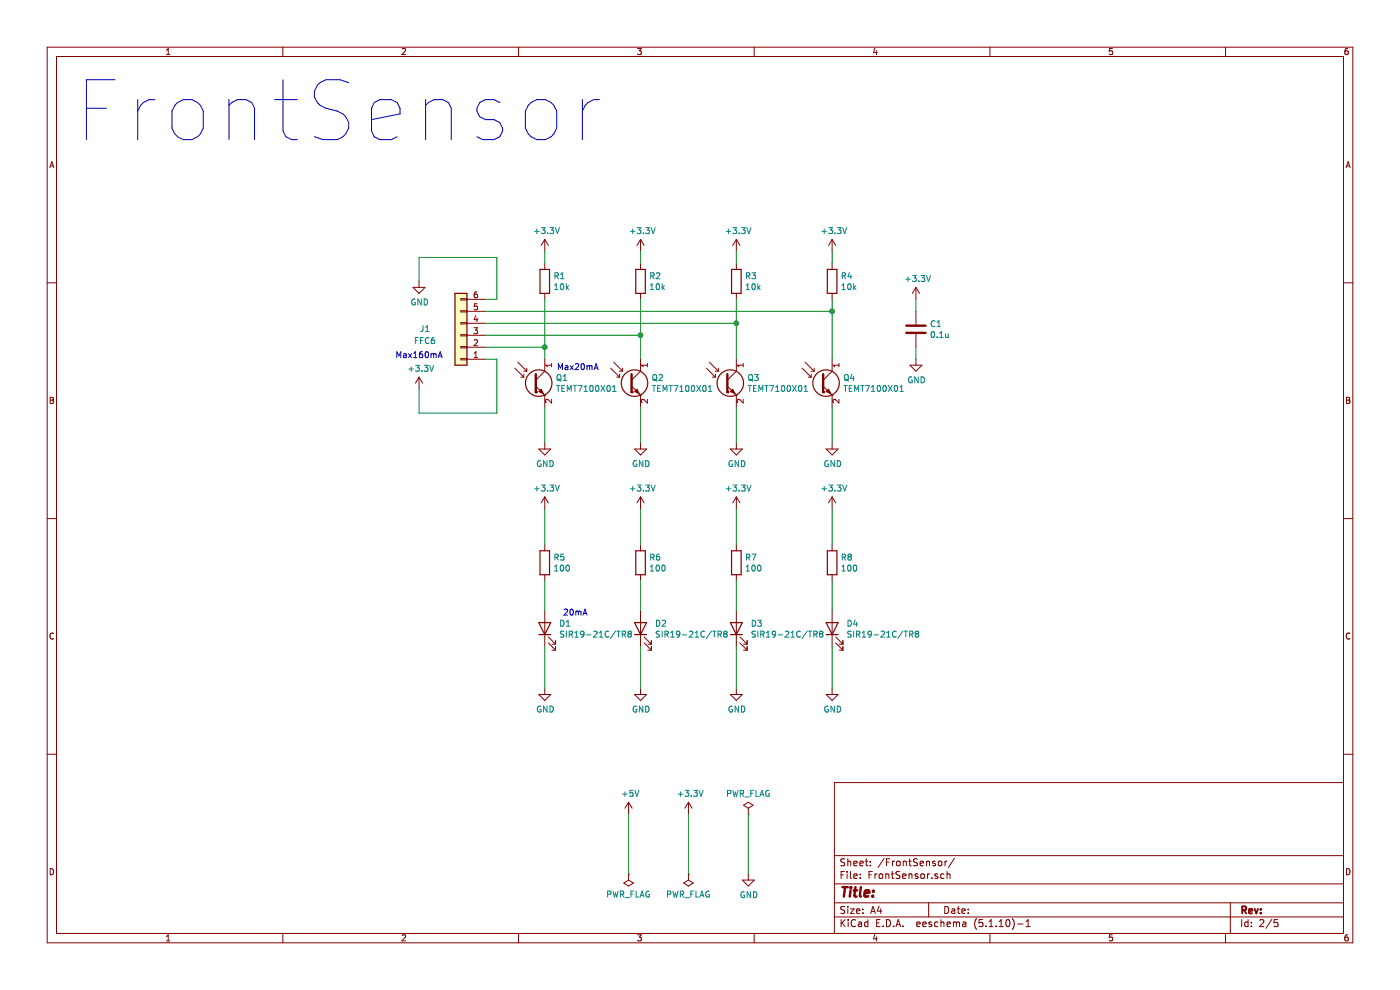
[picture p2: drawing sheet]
EESchema Schematic File Version 4
EELAYER 30 0
EELAYER END
$Descr A4 11693 8268
encoding utf-8
Sheet 2 5
Title ""
Date ""
Rev ""
Comp ""
Comment1 ""
Comment2 ""
Comment3 ""
Comment4 ""
$EndDescr
$Comp
L Device:Q_Photo_NPN Q?
U 1 1
P 4450 3200
AR Path="/61E3FF76/61F6566C" Ref="Q?"  Part="1" 
AR Path="/61F6566C" Ref="Q1"  Part="1" 
AR Path="/61F60403/61F6566C" Ref="Q?"  Part="1" 
AR Path="/61F6054D/61F6566C" Ref="Q1"  Part="1" 
F 0 "Q1" H 4640 3246 50  0000 L CNN
F 1 "TEMT7100X01" H 4640 3155 50  0000 L CNN
F 2 "TEMT7100X01:TEMT7100X01" H 4650 3300 50  0001 C CNN
F 3 "~" H 4450 3200 50  0001 C CNN
	1    4450 3200
	1    0    0    -1  
$EndComp
$Comp
L Device:LED D?
U 1 1
P 4550 5250
AR Path="/61E3FF76/61F65672" Ref="D?"  Part="1" 
AR Path="/61F65672" Ref="D1"  Part="1" 
AR Path="/61F60403/61F65672" Ref="D?"  Part="1" 
AR Path="/61F6054D/61F65672" Ref="D1"  Part="1" 
F 0 "D1" V 4589 5132 50  0000 R CNN
F 1 "SIR19-21C/TR8" V 4498 5132 50  0000 R CNN
F 2 "Diode_SMD:D_0603_1608Metric" H 4550 5250 50  0001 C CNN
F 3 "~" H 4550 5250 50  0001 C CNN
	1    4550 5250
	0    -1   -1   0   
$EndComp
$Comp
L power:GND #PWR?
U 1 1
P 4550 3700
AR Path="/61E3FF76/61F65678" Ref="#PWR?"  Part="1" 
AR Path="/61F65678" Ref="#PWR09"  Part="1" 
AR Path="/61F60403/61F65678" Ref="#PWR?"  Part="1" 
AR Path="/61F6054D/61F65678" Ref="#PWR09"  Part="1" 
F 0 "#PWR09" H 4550 3450 50  0001 C CNN
F 1 "GND" H 4555 3527 50  0000 C CNN
F 2 "" H 4550 3700 50  0001 C CNN
F 3 "" H 4550 3700 50  0001 C CNN
	1    4550 3700
	1    0    0    -1  
$EndComp
$Comp
L Device:R R?
U 1 1
P 4550 4700
AR Path="/61E3FF76/61F6567E" Ref="R?"  Part="1" 
AR Path="/61F6567E" Ref="R5"  Part="1" 
AR Path="/61F60403/61F6567E" Ref="R?"  Part="1" 
AR Path="/61F6054D/61F6567E" Ref="R5"  Part="1" 
F 0 "R5" H 4620 4746 50  0000 L CNN
F 1 "100" H 4620 4655 50  0000 L CNN
F 2 "Resistor_SMD:R_0603_1608Metric" V 4480 4700 50  0001 C CNN
F 3 "~" H 4550 4700 50  0001 C CNN
	1    4550 4700
	1    0    0    -1  
$EndComp
$Comp
L power:GND #PWR?
U 1 1
P 4550 5750
AR Path="/61E3FF76/61F65684" Ref="#PWR?"  Part="1" 
AR Path="/61F65684" Ref="#PWR017"  Part="1" 
AR Path="/61F60403/61F65684" Ref="#PWR?"  Part="1" 
AR Path="/61F6054D/61F65684" Ref="#PWR017"  Part="1" 
F 0 "#PWR017" H 4550 5500 50  0001 C CNN
F 1 "GND" H 4555 5577 50  0000 C CNN
F 2 "" H 4550 5750 50  0001 C CNN
F 3 "" H 4550 5750 50  0001 C CNN
	1    4550 5750
	1    0    0    -1  
$EndComp
Wire Wire Line
	4550 3700 4550 3400
Wire Wire Line
	4550 5750 4550 5400
$Comp
L power:+3.3V #PWR013
U 1 1
P 4550 4250
AR Path="/61F6568C" Ref="#PWR013"  Part="1" 
AR Path="/61E3FF76/61F6568C" Ref="#PWR?"  Part="1" 
AR Path="/61F60403/61F6568C" Ref="#PWR?"  Part="1" 
AR Path="/61F6054D/61F6568C" Ref="#PWR013"  Part="1" 
F 0 "#PWR013" H 4550 4100 50  0001 C CNN
F 1 "+3.3V" H 4565 4423 50  0000 C CNN
F 2 "" H 4550 4250 50  0001 C CNN
F 3 "" H 4550 4250 50  0001 C CNN
	1    4550 4250
	1    0    0    -1  
$EndComp
Wire Wire Line
	4550 4850 4550 5100
Wire Wire Line
	4550 4550 4550 4250
$Comp
L Device:Q_Photo_NPN Q?
U 1 1
P 5250 3200
AR Path="/61E3FF76/61F65694" Ref="Q?"  Part="1" 
AR Path="/61F65694" Ref="Q2"  Part="1" 
AR Path="/61F60403/61F65694" Ref="Q?"  Part="1" 
AR Path="/61F6054D/61F65694" Ref="Q2"  Part="1" 
F 0 "Q2" H 5440 3246 50  0000 L CNN
F 1 "TEMT7100X01" H 5440 3155 50  0000 L CNN
F 2 "TEMT7100X01:TEMT7100X01" H 5450 3300 50  0001 C CNN
F 3 "~" H 5250 3200 50  0001 C CNN
	1    5250 3200
	1    0    0    -1  
$EndComp
$Comp
L Device:LED D?
U 1 1
P 5350 5250
AR Path="/61E3FF76/61F6569A" Ref="D?"  Part="1" 
AR Path="/61F6569A" Ref="D2"  Part="1" 
AR Path="/61F60403/61F6569A" Ref="D?"  Part="1" 
AR Path="/61F6054D/61F6569A" Ref="D2"  Part="1" 
F 0 "D2" V 5389 5132 50  0000 R CNN
F 1 "SIR19-21C/TR8" V 5298 5132 50  0000 R CNN
F 2 "Diode_SMD:D_0603_1608Metric" H 5350 5250 50  0001 C CNN
F 3 "~" H 5350 5250 50  0001 C CNN
	1    5350 5250
	0    -1   -1   0   
$EndComp
$Comp
L power:GND #PWR?
U 1 1
P 5350 3700
AR Path="/61E3FF76/61F656A0" Ref="#PWR?"  Part="1" 
AR Path="/61F656A0" Ref="#PWR010"  Part="1" 
AR Path="/61F60403/61F656A0" Ref="#PWR?"  Part="1" 
AR Path="/61F6054D/61F656A0" Ref="#PWR010"  Part="1" 
F 0 "#PWR010" H 5350 3450 50  0001 C CNN
F 1 "GND" H 5355 3527 50  0000 C CNN
F 2 "" H 5350 3700 50  0001 C CNN
F 3 "" H 5350 3700 50  0001 C CNN
	1    5350 3700
	1    0    0    -1  
$EndComp
$Comp
L Device:R R?
U 1 1
P 5350 4700
AR Path="/61E3FF76/61F656A6" Ref="R?"  Part="1" 
AR Path="/61F656A6" Ref="R6"  Part="1" 
AR Path="/61F60403/61F656A6" Ref="R?"  Part="1" 
AR Path="/61F6054D/61F656A6" Ref="R6"  Part="1" 
F 0 "R6" H 5420 4746 50  0000 L CNN
F 1 "100" H 5420 4655 50  0000 L CNN
F 2 "Resistor_SMD:R_0603_1608Metric" V 5280 4700 50  0001 C CNN
F 3 "~" H 5350 4700 50  0001 C CNN
	1    5350 4700
	1    0    0    -1  
$EndComp
$Comp
L power:GND #PWR?
U 1 1
P 5350 5750
AR Path="/61E3FF76/61F656AC" Ref="#PWR?"  Part="1" 
AR Path="/61F656AC" Ref="#PWR018"  Part="1" 
AR Path="/61F60403/61F656AC" Ref="#PWR?"  Part="1" 
AR Path="/61F6054D/61F656AC" Ref="#PWR018"  Part="1" 
F 0 "#PWR018" H 5350 5500 50  0001 C CNN
F 1 "GND" H 5355 5577 50  0000 C CNN
F 2 "" H 5350 5750 50  0001 C CNN
F 3 "" H 5350 5750 50  0001 C CNN
	1    5350 5750
	1    0    0    -1  
$EndComp
Wire Wire Line
	5350 3700 5350 3400
Wire Wire Line
	5350 5750 5350 5400
$Comp
L power:+3.3V #PWR014
U 1 1
P 5350 4250
AR Path="/61F656B4" Ref="#PWR014"  Part="1" 
AR Path="/61E3FF76/61F656B4" Ref="#PWR?"  Part="1" 
AR Path="/61F60403/61F656B4" Ref="#PWR?"  Part="1" 
AR Path="/61F6054D/61F656B4" Ref="#PWR014"  Part="1" 
F 0 "#PWR014" H 5350 4100 50  0001 C CNN
F 1 "+3.3V" H 5365 4423 50  0000 C CNN
F 2 "" H 5350 4250 50  0001 C CNN
F 3 "" H 5350 4250 50  0001 C CNN
	1    5350 4250
	1    0    0    -1  
$EndComp
Wire Wire Line
	5350 4850 5350 5100
Wire Wire Line
	5350 4550 5350 4250
$Comp
L Device:Q_Photo_NPN Q?
U 1 1
P 6050 3200
AR Path="/61E3FF76/61F656BC" Ref="Q?"  Part="1" 
AR Path="/61F656BC" Ref="Q3"  Part="1" 
AR Path="/61F60403/61F656BC" Ref="Q?"  Part="1" 
AR Path="/61F6054D/61F656BC" Ref="Q3"  Part="1" 
F 0 "Q3" H 6240 3246 50  0000 L CNN
F 1 "TEMT7100X01" H 6240 3155 50  0000 L CNN
F 2 "TEMT7100X01:TEMT7100X01" H 6250 3300 50  0001 C CNN
F 3 "~" H 6050 3200 50  0001 C CNN
	1    6050 3200
	1    0    0    -1  
$EndComp
$Comp
L Device:LED D?
U 1 1
P 6150 5250
AR Path="/61E3FF76/61F656C2" Ref="D?"  Part="1" 
AR Path="/61F656C2" Ref="D3"  Part="1" 
AR Path="/61F60403/61F656C2" Ref="D?"  Part="1" 
AR Path="/61F6054D/61F656C2" Ref="D3"  Part="1" 
F 0 "D3" V 6189 5132 50  0000 R CNN
F 1 "SIR19-21C/TR8" V 6098 5132 50  0000 R CNN
F 2 "Diode_SMD:D_0603_1608Metric" H 6150 5250 50  0001 C CNN
F 3 "~" H 6150 5250 50  0001 C CNN
	1    6150 5250
	0    -1   -1   0   
$EndComp
$Comp
L power:GND #PWR?
U 1 1
P 6150 3700
AR Path="/61E3FF76/61F656C8" Ref="#PWR?"  Part="1" 
AR Path="/61F656C8" Ref="#PWR011"  Part="1" 
AR Path="/61F60403/61F656C8" Ref="#PWR?"  Part="1" 
AR Path="/61F6054D/61F656C8" Ref="#PWR011"  Part="1" 
F 0 "#PWR011" H 6150 3450 50  0001 C CNN
F 1 "GND" H 6155 3527 50  0000 C CNN
F 2 "" H 6150 3700 50  0001 C CNN
F 3 "" H 6150 3700 50  0001 C CNN
	1    6150 3700
	1    0    0    -1  
$EndComp
$Comp
L Device:R R?
U 1 1
P 6150 4700
AR Path="/61E3FF76/61F656CE" Ref="R?"  Part="1" 
AR Path="/61F656CE" Ref="R7"  Part="1" 
AR Path="/61F60403/61F656CE" Ref="R?"  Part="1" 
AR Path="/61F6054D/61F656CE" Ref="R7"  Part="1" 
F 0 "R7" H 6220 4746 50  0000 L CNN
F 1 "100" H 6220 4655 50  0000 L CNN
F 2 "Resistor_SMD:R_0603_1608Metric" V 6080 4700 50  0001 C CNN
F 3 "~" H 6150 4700 50  0001 C CNN
	1    6150 4700
	1    0    0    -1  
$EndComp
$Comp
L power:GND #PWR?
U 1 1
P 6150 5750
AR Path="/61E3FF76/61F656D4" Ref="#PWR?"  Part="1" 
AR Path="/61F656D4" Ref="#PWR019"  Part="1" 
AR Path="/61F60403/61F656D4" Ref="#PWR?"  Part="1" 
AR Path="/61F6054D/61F656D4" Ref="#PWR019"  Part="1" 
F 0 "#PWR019" H 6150 5500 50  0001 C CNN
F 1 "GND" H 6155 5577 50  0000 C CNN
F 2 "" H 6150 5750 50  0001 C CNN
F 3 "" H 6150 5750 50  0001 C CNN
	1    6150 5750
	1    0    0    -1  
$EndComp
Wire Wire Line
	6150 3700 6150 3400
Wire Wire Line
	6150 5750 6150 5400
$Comp
L power:+3.3V #PWR015
U 1 1
P 6150 4250
AR Path="/61F656DC" Ref="#PWR015"  Part="1" 
AR Path="/61E3FF76/61F656DC" Ref="#PWR?"  Part="1" 
AR Path="/61F60403/61F656DC" Ref="#PWR?"  Part="1" 
AR Path="/61F6054D/61F656DC" Ref="#PWR015"  Part="1" 
F 0 "#PWR015" H 6150 4100 50  0001 C CNN
F 1 "+3.3V" H 6165 4423 50  0000 C CNN
F 2 "" H 6150 4250 50  0001 C CNN
F 3 "" H 6150 4250 50  0001 C CNN
	1    6150 4250
	1    0    0    -1  
$EndComp
Wire Wire Line
	6150 4850 6150 5100
Wire Wire Line
	6150 4550 6150 4250
$Comp
L Device:Q_Photo_NPN Q?
U 1 1
P 6850 3200
AR Path="/61E3FF76/61F656E4" Ref="Q?"  Part="1" 
AR Path="/61F656E4" Ref="Q4"  Part="1" 
AR Path="/61F60403/61F656E4" Ref="Q?"  Part="1" 
AR Path="/61F6054D/61F656E4" Ref="Q4"  Part="1" 
F 0 "Q4" H 7040 3246 50  0000 L CNN
F 1 "TEMT7100X01" H 7040 3155 50  0000 L CNN
F 2 "TEMT7100X01:TEMT7100X01" H 7050 3300 50  0001 C CNN
F 3 "~" H 6850 3200 50  0001 C CNN
	1    6850 3200
	1    0    0    -1  
$EndComp
$Comp
L Device:LED D?
U 1 1
P 6950 5250
AR Path="/61E3FF76/61F656EA" Ref="D?"  Part="1" 
AR Path="/61F656EA" Ref="D4"  Part="1" 
AR Path="/61F60403/61F656EA" Ref="D?"  Part="1" 
AR Path="/61F6054D/61F656EA" Ref="D4"  Part="1" 
F 0 "D4" V 6989 5132 50  0000 R CNN
F 1 "SIR19-21C/TR8" V 6898 5132 50  0000 R CNN
F 2 "Diode_SMD:D_0603_1608Metric" H 6950 5250 50  0001 C CNN
F 3 "~" H 6950 5250 50  0001 C CNN
	1    6950 5250
	0    -1   -1   0   
$EndComp
$Comp
L power:GND #PWR?
U 1 1
P 6950 3700
AR Path="/61E3FF76/61F656F0" Ref="#PWR?"  Part="1" 
AR Path="/61F656F0" Ref="#PWR012"  Part="1" 
AR Path="/61F60403/61F656F0" Ref="#PWR?"  Part="1" 
AR Path="/61F6054D/61F656F0" Ref="#PWR012"  Part="1" 
F 0 "#PWR012" H 6950 3450 50  0001 C CNN
F 1 "GND" H 6955 3527 50  0000 C CNN
F 2 "" H 6950 3700 50  0001 C CNN
F 3 "" H 6950 3700 50  0001 C CNN
	1    6950 3700
	1    0    0    -1  
$EndComp
$Comp
L Device:R R?
U 1 1
P 6950 4700
AR Path="/61E3FF76/61F656F6" Ref="R?"  Part="1" 
AR Path="/61F656F6" Ref="R8"  Part="1" 
AR Path="/61F60403/61F656F6" Ref="R?"  Part="1" 
AR Path="/61F6054D/61F656F6" Ref="R8"  Part="1" 
F 0 "R8" H 7020 4746 50  0000 L CNN
F 1 "100" H 7020 4655 50  0000 L CNN
F 2 "Resistor_SMD:R_0603_1608Metric" V 6880 4700 50  0001 C CNN
F 3 "~" H 6950 4700 50  0001 C CNN
	1    6950 4700
	1    0    0    -1  
$EndComp
$Comp
L power:GND #PWR?
U 1 1
P 6950 5750
AR Path="/61E3FF76/61F656FC" Ref="#PWR?"  Part="1" 
AR Path="/61F656FC" Ref="#PWR020"  Part="1" 
AR Path="/61F60403/61F656FC" Ref="#PWR?"  Part="1" 
AR Path="/61F6054D/61F656FC" Ref="#PWR020"  Part="1" 
F 0 "#PWR020" H 6950 5500 50  0001 C CNN
F 1 "GND" H 6955 5577 50  0000 C CNN
F 2 "" H 6950 5750 50  0001 C CNN
F 3 "" H 6950 5750 50  0001 C CNN
	1    6950 5750
	1    0    0    -1  
$EndComp
Wire Wire Line
	6950 3700 6950 3400
Wire Wire Line
	6950 5750 6950 5400
$Comp
L power:+3.3V #PWR016
U 1 1
P 6950 4250
AR Path="/61F65704" Ref="#PWR016"  Part="1" 
AR Path="/61E3FF76/61F65704" Ref="#PWR?"  Part="1" 
AR Path="/61F60403/61F65704" Ref="#PWR?"  Part="1" 
AR Path="/61F6054D/61F65704" Ref="#PWR016"  Part="1" 
F 0 "#PWR016" H 6950 4100 50  0001 C CNN
F 1 "+3.3V" H 6965 4423 50  0000 C CNN
F 2 "" H 6950 4250 50  0001 C CNN
F 3 "" H 6950 4250 50  0001 C CNN
	1    6950 4250
	1    0    0    -1  
$EndComp
Wire Wire Line
	6950 4850 6950 5100
Wire Wire Line
	6950 4550 6950 4250
$Comp
L Connector_Generic:Conn_01x06 J1
U 1 1
P 3850 2800
F 0 "J1" H 4150 2750 50  0000 C CNN
F 1 "FFC6" H 4150 2850 50  0000 C CNN
F 2 "FFC:Molex_0545480671_01x06_P0.5mm" H 3850 2800 50  0001 C CNN
F 3 "~" H 3850 2800 50  0001 C CNN
	1    3850 2800
	-1   0    0    1   
$EndComp
Wire Wire Line
	4050 2900 4550 2900
Wire Wire Line
	4550 2900 4550 3000
Wire Wire Line
	4050 2800 5350 2800
Wire Wire Line
	5350 2800 5350 3000
Wire Wire Line
	4050 2700 6150 2700
Wire Wire Line
	6150 2700 6150 3000
Wire Wire Line
	6950 2600 6950 3000
$Comp
L power:GND #PWR08
U 1 1
P 3500 2350
F 0 "#PWR08" H 3500 2100 50  0001 C CNN
F 1 "GND" H 3505 2177 50  0000 C CNN
F 2 "" H 3500 2350 50  0001 C CNN
F 3 "" H 3500 2350 50  0001 C CNN
	1    3500 2350
	1    0    0    -1  
$EndComp
$Comp
L power:+3.3V #PWR05
U 1 1
P 3500 3250
F 0 "#PWR05" H 3500 3100 50  0001 C CNN
F 1 "+3.3V" H 3515 3423 50  0000 C CNN
F 2 "" H 3500 3250 50  0001 C CNN
F 3 "" H 3500 3250 50  0001 C CNN
	1    3500 3250
	1    0    0    -1  
$EndComp
$Comp
L Device:C C1
U 1 1
P 7650 2750
F 0 "C1" H 7765 2796 50  0000 L CNN
F 1 "0.1u" H 7765 2705 50  0000 L CNN
F 2 "Capacitor_SMD:C_0603_1608Metric" H 7688 2600 50  0001 C CNN
F 3 "~" H 7650 2750 50  0001 C CNN
	1    7650 2750
	1    0    0    -1  
$EndComp
$Comp
L power:+3.3V #PWR06
U 1 1
P 7650 2500
F 0 "#PWR06" H 7650 2350 50  0001 C CNN
F 1 "+3.3V" H 7665 2673 50  0000 C CNN
F 2 "" H 7650 2500 50  0001 C CNN
F 3 "" H 7650 2500 50  0001 C CNN
	1    7650 2500
	1    0    0    -1  
$EndComp
$Comp
L power:GND #PWR07
U 1 1
P 7650 3000
F 0 "#PWR07" H 7650 2750 50  0001 C CNN
F 1 "GND" H 7655 2827 50  0000 C CNN
F 2 "" H 7650 3000 50  0001 C CNN
F 3 "" H 7650 3000 50  0001 C CNN
	1    7650 3000
	1    0    0    -1  
$EndComp
Wire Wire Line
	7650 3000 7650 2900
Wire Wire Line
	7650 2600 7650 2500
$Comp
L Device:R R1
U 1 1
P 4550 2350
F 0 "R1" H 4620 2396 50  0000 L CNN
F 1 "10k" H 4620 2305 50  0000 L CNN
F 2 "Resistor_SMD:R_0603_1608Metric" V 4480 2350 50  0001 C CNN
F 3 "~" H 4550 2350 50  0001 C CNN
	1    4550 2350
	1    0    0    -1  
$EndComp
Wire Wire Line
	4550 2500 4550 2900
Connection ~ 4550 2900
$Comp
L power:+3.3V #PWR01
U 1 1
P 4550 2100
F 0 "#PWR01" H 4550 1950 50  0001 C CNN
F 1 "+3.3V" H 4565 2273 50  0000 C CNN
F 2 "" H 4550 2100 50  0001 C CNN
F 3 "" H 4550 2100 50  0001 C CNN
	1    4550 2100
	1    0    0    -1  
$EndComp
Wire Wire Line
	4550 2100 4550 2200
$Comp
L Device:R R2
U 1 1
P 5350 2350
F 0 "R2" H 5420 2396 50  0000 L CNN
F 1 "10k" H 5420 2305 50  0000 L CNN
F 2 "Resistor_SMD:R_0603_1608Metric" V 5280 2350 50  0001 C CNN
F 3 "~" H 5350 2350 50  0001 C CNN
	1    5350 2350
	1    0    0    -1  
$EndComp
$Comp
L power:+3.3V #PWR02
U 1 1
P 5350 2100
F 0 "#PWR02" H 5350 1950 50  0001 C CNN
F 1 "+3.3V" H 5365 2273 50  0000 C CNN
F 2 "" H 5350 2100 50  0001 C CNN
F 3 "" H 5350 2100 50  0001 C CNN
	1    5350 2100
	1    0    0    -1  
$EndComp
Wire Wire Line
	5350 2100 5350 2200
$Comp
L Device:R R3
U 1 1
P 6150 2350
F 0 "R3" H 6220 2396 50  0000 L CNN
F 1 "10k" H 6220 2305 50  0000 L CNN
F 2 "Resistor_SMD:R_0603_1608Metric" V 6080 2350 50  0001 C CNN
F 3 "~" H 6150 2350 50  0001 C CNN
	1    6150 2350
	1    0    0    -1  
$EndComp
$Comp
L power:+3.3V #PWR03
U 1 1
P 6150 2100
F 0 "#PWR03" H 6150 1950 50  0001 C CNN
F 1 "+3.3V" H 6165 2273 50  0000 C CNN
F 2 "" H 6150 2100 50  0001 C CNN
F 3 "" H 6150 2100 50  0001 C CNN
	1    6150 2100
	1    0    0    -1  
$EndComp
Wire Wire Line
	6150 2100 6150 2200
$Comp
L Device:R R4
U 1 1
P 6950 2350
F 0 "R4" H 7020 2396 50  0000 L CNN
F 1 "10k" H 7020 2305 50  0000 L CNN
F 2 "Resistor_SMD:R_0603_1608Metric" V 6880 2350 50  0001 C CNN
F 3 "~" H 6950 2350 50  0001 C CNN
	1    6950 2350
	1    0    0    -1  
$EndComp
$Comp
L power:+3.3V #PWR04
U 1 1
P 6950 2100
F 0 "#PWR04" H 6950 1950 50  0001 C CNN
F 1 "+3.3V" H 6965 2273 50  0000 C CNN
F 2 "" H 6950 2100 50  0001 C CNN
F 3 "" H 6950 2100 50  0001 C CNN
	1    6950 2100
	1    0    0    -1  
$EndComp
Wire Wire Line
	6950 2100 6950 2200
Wire Wire Line
	6950 2500 6950 2600
Connection ~ 6950 2600
Text Notes 4650 3100 0    50   ~ 0
Max20mA
Text Notes 4700 5150 0    50   ~ 0
20mA
Text Notes 3300 3000 0    50   ~ 0
Max160mA
Wire Wire Line
	3500 3250 3500 3450
Wire Wire Line
	3500 2150 3500 2350
Wire Wire Line
	4050 2600 6950 2600
Wire Wire Line
	5350 2500 5350 2800
Connection ~ 5350 2800
Wire Wire Line
	6150 2700 6150 2500
Connection ~ 6150 2700
$Comp
L power:PWR_FLAG #FLG0101
U 1 1
P 5250 7300
F 0 "#FLG0101" H 5250 7375 50  0001 C CNN
F 1 "PWR_FLAG" H 5250 7473 50  0000 C CNN
F 2 "" H 5250 7300 50  0001 C CNN
F 3 "~" H 5250 7300 50  0001 C CNN
	1    5250 7300
	-1   0    0    1   
$EndComp
Wire Wire Line
	5250 7300 5250 6800
$Comp
L power:PWR_FLAG #FLG0102
U 1 1
P 5750 7300
F 0 "#FLG0102" H 5750 7375 50  0001 C CNN
F 1 "PWR_FLAG" H 5750 7473 50  0000 C CNN
F 2 "" H 5750 7300 50  0001 C CNN
F 3 "~" H 5750 7300 50  0001 C CNN
	1    5750 7300
	-1   0    0    1   
$EndComp
Wire Wire Line
	5750 7300 5750 6800
$Comp
L power:PWR_FLAG #FLG0103
U 1 1
P 6250 6800
F 0 "#FLG0103" H 6250 6875 50  0001 C CNN
F 1 "PWR_FLAG" H 6250 6973 50  0000 C CNN
F 2 "" H 6250 6800 50  0001 C CNN
F 3 "~" H 6250 6800 50  0001 C CNN
	1    6250 6800
	1    0    0    -1  
$EndComp
Wire Wire Line
	6250 6800 6250 7300
$Comp
L power:+5V #PWR0101
U 1 1
P 5250 6800
F 0 "#PWR0101" H 5250 6650 50  0001 C CNN
F 1 "+5V" H 5265 6973 50  0000 C CNN
F 2 "" H 5250 6800 50  0001 C CNN
F 3 "" H 5250 6800 50  0001 C CNN
	1    5250 6800
	1    0    0    -1  
$EndComp
$Comp
L power:+3.3V #PWR0102
U 1 1
P 5750 6800
F 0 "#PWR0102" H 5750 6650 50  0001 C CNN
F 1 "+3.3V" H 5765 6973 50  0000 C CNN
F 2 "" H 5750 6800 50  0001 C CNN
F 3 "" H 5750 6800 50  0001 C CNN
	1    5750 6800
	1    0    0    -1  
$EndComp
$Comp
L power:GND #PWR0103
U 1 1
P 6250 7300
F 0 "#PWR0103" H 6250 7050 50  0001 C CNN
F 1 "GND" H 6255 7127 50  0000 C CNN
F 2 "" H 6250 7300 50  0001 C CNN
F 3 "" H 6250 7300 50  0001 C CNN
	1    6250 7300
	1    0    0    -1  
$EndComp
Wire Wire Line
	3500 2150 4150 2150
Wire Wire Line
	4150 2150 4150 2500
Wire Wire Line
	4150 2500 4050 2500
Wire Wire Line
	4050 3000 4150 3000
Wire Wire Line
	4150 3000 4150 3450
Wire Wire Line
	4150 3450 3500 3450
Text Notes 600  1200 0    500  ~ 0
FrontSensor
$EndSCHEMATC
